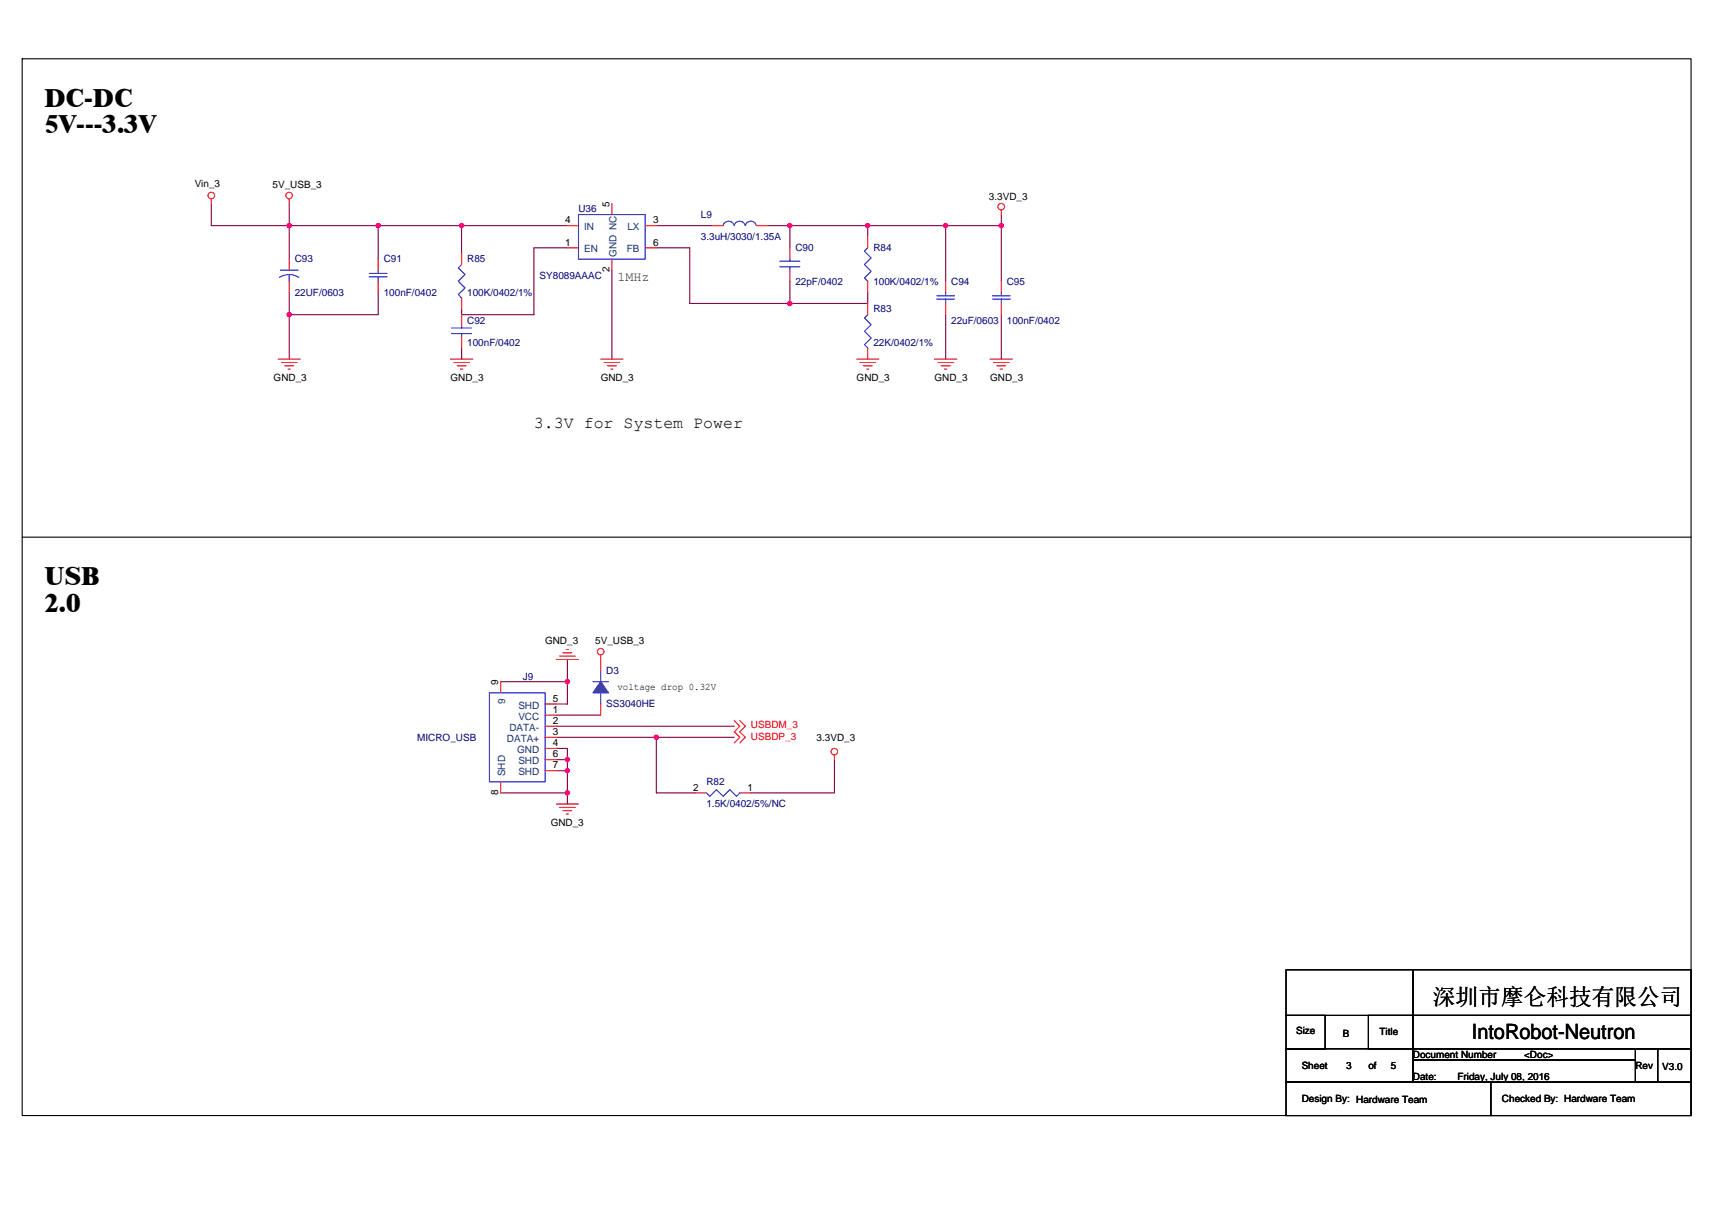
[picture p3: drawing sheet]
<svg xmlns="http://www.w3.org/2000/svg" width="297mm" height="210mm" viewBox="0 0 297 210" stroke-linecap="round" stroke-linejoin="round" font-family="sans-serif">
<g fill="none" stroke="#000" stroke-width=".19">
<path d="M3.8 10.2h289.6v183.4h-289.6zM3.8 93.2h289.6M223.1 168.3h22v7.9h-22zM223.1 176.2h6.8v5.8h-6.8zM237.4 176.2h7.7v5.8h-7.7zM245.1 176.2h48.3v5.8h-48.3zM245.1 168.3h48.3v7.9h-48.3zM223.1 182h22v5.8h-22zM223.1 187.8h35.6v5.8h-35.6zM245.1 182h38.7v1.9h-38.7zM245.1 183.9h38.7v3.9h-38.7zM258.7 187.8h34.7v5.8h-34.7z"/>
<path d="M283.8 182h3.8v5.8h-3.8zM287.6 182h5.8v5.8h-5.8z"/>
</g>
<g fill="none" stroke="#800040" stroke-width=".19">
<path d="M36.7 35.3v3.9h13.5M50.2 39.2h15.4M50.2 39.2v5.8M50.2 35.3v3.9M65.6 39.2v5.8M65.6 39.2h14.5M80.1 39.2v4.8M80.1 39.2h18.3M113.9 39.2h9.6M133.2 39.2h3.9M137.1 39.2v3.8M137.1 39.2h13.5"/>
<path d="M150.6 39.2h13.5M150.6 39.2v1.9M164.1 39.2h9.6M164.1 39.2v9.6M173.7 37.2v2M173.7 39.2v9.6M50.2 50.7v3.9M50.2 54.6v7.7M65.6 50.7v3.9h-15.4M98.4 43h-5.8v11.6h-12.5v-1M106.2 46.9v15.4M113.9 43h5.8v9.7h17.4"/>
<path d="M137.1 48.8v3.9M150.6 50.7v2h-13.5M164.1 54.6v7.7M173.7 54.6v7.7M80.1 60.4v1.9M86.9 118.3h11.5M98.4 114.4v3.9M98.4 118.3v3.9h-1.9M86.9 137.6h11.5M96.5 126h30.9M96.5 128h17.4M96.5 129.9h1.9v1.9"/>
<path d="M96.5 131.8h1.9M96.5 133.8h1.9M96.5 124.1h7.7M98.4 133.8v3.8M98.4 137.6v1.9M98.4 131.8v2M113.9 128h13.5M113.9 128v9.6h6.7M144.8 131.8v5.8h-14.5"/>
</g>
<g fill="#f0f" stroke="#f0f" stroke-width=".19">
<circle cx="164.1" cy="39.1" r=".38"/>
<circle cx="113.9" cy="127.9" r=".38"/>
<circle cx="98.4" cy="137.6" r=".38"/>
<circle cx="98.4" cy="133.7" r=".38"/>
<circle cx="98.4" cy="118.3" r=".38"/>
<circle cx="98.4" cy="131.8" r=".38"/>
<circle cx="173.7" cy="39.1" r=".38"/>
<circle cx="80.1" cy="39.1" r=".38"/>
<circle cx="65.6" cy="39.1" r=".38"/>
<circle cx="50.2" cy="54.6" r=".38"/>
<circle cx="50.2" cy="39.1" r=".38"/>
<circle cx="150.5" cy="39.1" r=".38"/>
<circle cx="137" cy="39.1" r=".38"/>
<circle cx="137" cy="52.7" r=".38"/>
</g>
<g fill="none" stroke="#f00" stroke-width=".19">
<path d="M36.7 34.5v.8M50.2 34.5v.8M98.4 39.2h2M106.2 35.3v1.9M111.9 39.2h2M123.5 39.2h2M131.3 39.2h1.9M173.7 36.4v.8M50.2 45v1.9M50.2 48.8v1.9M65.6 45v1.9M65.6 48.8v1.9"/>
<path d="M80.1 54.6v1.9M80.1 58.5v1.9M80.1 51.7v1.9M80.1 44v1.9M98.4 43h2M106.2 45v1.9M111.9 43h2M137.1 43v2M137.1 46.9v1.9M150.6 52.7v1.9M150.6 48.8v1.9M150.6 41.1v1.9"/>
<path d="M164.1 48.8v1.9M164.1 52.7v1.9M173.7 48.8v1.9M173.7 52.7v1.9M48.3 62.3h3.8M48.8 62.9h2.7M49.4 63.5h1.5M50 64.1h.4M78.2 62.3h3.8M78.8 62.9h2.6M79.3 63.5h1.6M79.9 64.1h.4"/>
<path d="M104.2 62.3h3.9M104.8 62.9h2.7M105.4 63.5h1.5M106 64.1h.4M148.6 62.3h3.9M149.2 62.9h2.7M149.8 63.5h1.5M150.4 64.1h.3M150.6 60.4v1.9M162.1 62.3h3.9M162.7 62.9h2.7M163.3 63.5h1.5"/>
<path d="M163.9 64.1h.4M171.8 62.3h3.9M172.4 62.9h2.7M172.9 63.5h1.6M173.5 64.1h.4M86.9 118.3v1.9M96.5 114.4h3.9M97.1 113.9h2.7M97.7 113.3h1.5M98.3 112.7h.3M104.2 113.7v2.7M86.9 135.7v1.9"/>
<path d="M94.6 124.1h1.9M94.6 128h1.9M94.6 126h1.9M94.6 129.9h1.9M94.6 122.2h1.9M94.6 131.8h1.9M94.6 133.8h1.9M96.5 139.5h3.9M104.2 122.2v1.9M120.6 137.6h2M127.4 125.1l1 .9-1 1 1 1-1 .9M128.4 137.6h1.9"/>
<path d="M128.4 125.1l.9 .9-.9 1 .9 1-.9 .9M144.8 131v.8M97.1 140.1h2.7M97.7 140.7h1.5M98.3 141.3h.3"/>
<circle cx="36.7" cy="33.9" r=".57"/>
<circle cx="50.2" cy="33.9" r=".57"/>
<circle cx="173.7" cy="35.9" r=".57"/>
<circle cx="104.2" cy="113.1" r=".57"/>
<circle cx="144.8" cy="130.4" r=".57"/>
</g>
<g fill="none" stroke="#00f" stroke-width=".19">
<path d="M100.4 37.2h11.5v7.8h-11.5zM125.5 39.1a.97 .97 0 0 1 .9-.7 .97 .97 0 0 1 1 .7M127.4 39.1a1 1 0 0 1 1-.7 1 1 0 0 1 .9 .7 .97 .97 0 0 1 1-.7 .97 .97 0 0 1 .9 .7M48.5 48.1a3.1 3.1 0 0 1 3.3 0M48.6 46.9h3.1M50.2 47.6v1.2M64.1 47.5h3.1M64.1 48h3.1M65.6 48v.8M65.6 46.9v.6M78.4 57.9h3.4M78.4 56.9h3.4"/>
<path d="M80.1 56.5v.4M80.1 57.9v.6M80.1 45.9l-.6 .6 1.2 1.1-1.2 1.2 1.2 1.2-1.2 1.1 .6 .6M135.3 46.3h3.5M135.3 45.3h3.5M137.1 45v.3M137.1 46.3v.6M150.6 54.6l-.6 .6 1.1 1.1-1.1 1.2 1.1 1.2-1.1 1.1 .6 .6M150.6 43l-.6 .6 1.1 1.1-1.1 1.2 1.1 1.2-1.1 1.1 .6 .6M162.5 51.3h3.1M162.5 51.9h3.1M164.1 51.9v.8"/>
<path d="M164.1 50.7v.6M172.2 51.3h3.1M172.2 51.9h3.1M173.7 51.9v.8M173.7 50.7v.6M102.9 118.3h2.7M104.2 116.4v1.9M84.9 120.2h9.7v15.5h-9.7zM104.2 120.2v2M122.6 137.6l.5 .6 1.2-1.2 1.2 1.2 1.1-1.2 1.2 1.2 .6-.6"/>
</g>
<path d="M104.2 118.3l1.4 1.9h-2.7z" fill-rule="evenodd" fill="#00f" stroke="#00f" stroke-width=".19"/>
<g font-size="4.6">
<text x="7.7" y="18.5">DC-DC</text>
<text x="7.7" y="23.2">5V---3.3V</text>
<text x="7.7" y="101.6">USB</text>
<text x="7.7" y="106.2">2.0</text>
</g>
<text font-size="4" x="248.6" y="174.4">深圳市摩仑科技有限公司</text>
<text font-size="3.7" x="255.4" y="180.3">IntoRobot-Neutron</text>
<text font-size="2.9" x="92.6" y="74.3">3.3V for System Power</text>
<text font-size="2.3" fill="#008000" x="107.1" y="48.7">1MHz</text>
<g font-size="1.7">
<text x="33.8" y="32.4">Vin_3</text>
<text x="47.3" y="32.6">5V_USB_3</text>
<text x="105.8" y="35.9" transform="rotate(-90 105.8 35.9)">5</text>
<text x="171.6" y="34.7">3.3VD_3</text>
<text x="98" y="38.8">4</text>
<text x="113.3" y="38.8">3</text>
<text x="98" y="42.6">1</text>
<text x="105.8" y="47.3" transform="rotate(-90 105.8 47.3)">2</text>
<text x="113.3" y="42.6">6</text>
<text x="47.5" y="66.2">GND_3</text>
<text x="78.2" y="66.2">GND_3</text>
<text x="104.2" y="66.2">GND_3</text>
<text x="148.6" y="66.2">GND_3</text>
<text x="162.1" y="66.2">GND_3</text>
<text x="171.8" y="66.2">GND_3</text>
<text x="94.6" y="111.7">GND_3</text>
<text x="103.3" y="111.7">5V_USB_3</text>
<text x="86.5" y="118.9" transform="rotate(-90 86.5 118.9)">9</text>
<text x="107.1" y="119.7">voltage drop 0.32V</text>
<text x="95.9" y="123.7">1</text>
<text x="95.9" y="125.6">2</text>
<text x="95.9" y="121.8">5</text>
<text x="95.9" y="127.6">3</text>
<text x="95.9" y="129.5">4</text>
<text x="95.9" y="131.4">6</text>
<text x="141.7" y="128.5">3.3VD_3</text>
<text x="86.5" y="138" transform="rotate(-90 86.5 138)">8</text>
<text x="95.9" y="133.4">7</text>
<text x="120.2" y="137.2">2</text>
<text x="129.7" y="137.2">1</text>
<text x="95.5" y="143.4">GND_3</text>
<text x="224.9" y="179.5">Size</text>
<text x="233" y="179.9">B</text>
<text x="239.3" y="179.7">Title</text>
<text x="225.8" y="185.5">Sheet</text>
<text x="233.6" y="185.5">3</text>
<text x="237.4" y="185.5">of</text>
<text x="241.3" y="185.5">5</text>
<text x="245.1" y="183.6">Document Number</text>
<text x="264.5" y="183.6">&lt;Doc&gt;</text>
<text x="283.8" y="185.5">Rev</text>
<text x="288.4" y="185.7">V3.0</text>
<text x="225.8" y="191.3">Design By: Hardware Team</text>
<text x="245.1" y="187.4">Date:</text>
<text x="252.9" y="187.4">Friday, July 08, 2016</text>
<text x="260.6" y="191.3">Checked By: Hardware Team</text>
</g>
<g font-size="1.7" fill="#000080">
<text x="100.4" y="36.9">U36</text>
<text x="121.6" y="37.8">L9</text>
<text x="121.6" y="41.7">3.3uH/3030/1.35A</text>
<text x="51.1" y="45.5">C93</text>
<text x="66.6" y="45.5">C91</text>
<text x="81.1" y="45.5">R85</text>
<text x="138" y="43.6">C90</text>
<text x="151.5" y="43.6">R84</text>
<text x="51.1" y="51.3">22UF/0603</text>
<text x="66.6" y="51.3">100nF/0402</text>
<text x="81.1" y="51.3">100K/0402/1%</text>
<text x="93.6" y="48.4">SY8089AAAC</text>
<text x="138" y="49.4">22pF/0402</text>
<text x="151.5" y="49.4">100K/0402/1%</text>
<text x="165" y="49.4">C94</text>
<text x="174.7" y="49.4">C95</text>
<text x="81.1" y="56.2">C92</text>
<text x="151.5" y="54.2">R83</text>
<text x="165" y="56.2">22uF/0603</text>
<text x="174.7" y="56.2">100nF/0402</text>
<text x="81.1" y="60">100nF/0402</text>
<text x="151.5" y="60">22K/0402/1%</text>
<text x="90.7" y="117.9">J9</text>
<text x="105.2" y="116.9">D3</text>
<text x="105.2" y="122.7">SS3040HE</text>
<text x="72.4" y="128.5">MICRO_USB</text>
<text x="122.6" y="136.2">R82</text>
<text x="122.6" y="140.1">1.5K/0402/5%/NC</text>
</g>
<g font-size="1.7" fill="#004080">
<text x="101.3" y="39.9">IN</text>
<text x="108.9" y="39.9">LX</text>
<text x="101.3" y="43.8">EN</text>
<text x="107" y="44.6" transform="rotate(-90 107 44.6)">GND NC</text>
<text x="108.8" y="43.8">FB</text>
<text x="87.7" y="122.2" transform="rotate(-90 87.7 122.2)">9</text>
<text x="89.9" y="124.9">VCC</text>
<text x="89.9" y="123">SHD</text>
<text x="87.9" y="128.7">DATA+</text>
<text x="88.4" y="126.8">DATA-</text>
<text x="89.7" y="130.7">GND</text>
<text x="87.7" y="134.7" transform="rotate(-90 87.7 134.7)">SHD</text>
<text x="89.9" y="132.6">SHD</text>
<text x="89.9" y="134.5">SHD</text>
</g>
<g font-size="1.7" fill="#f00">
<text x="130.3" y="126.4">USBDM_3</text>
<text x="130.3" y="128.3">USBDP_3</text>
</g>
</svg>
